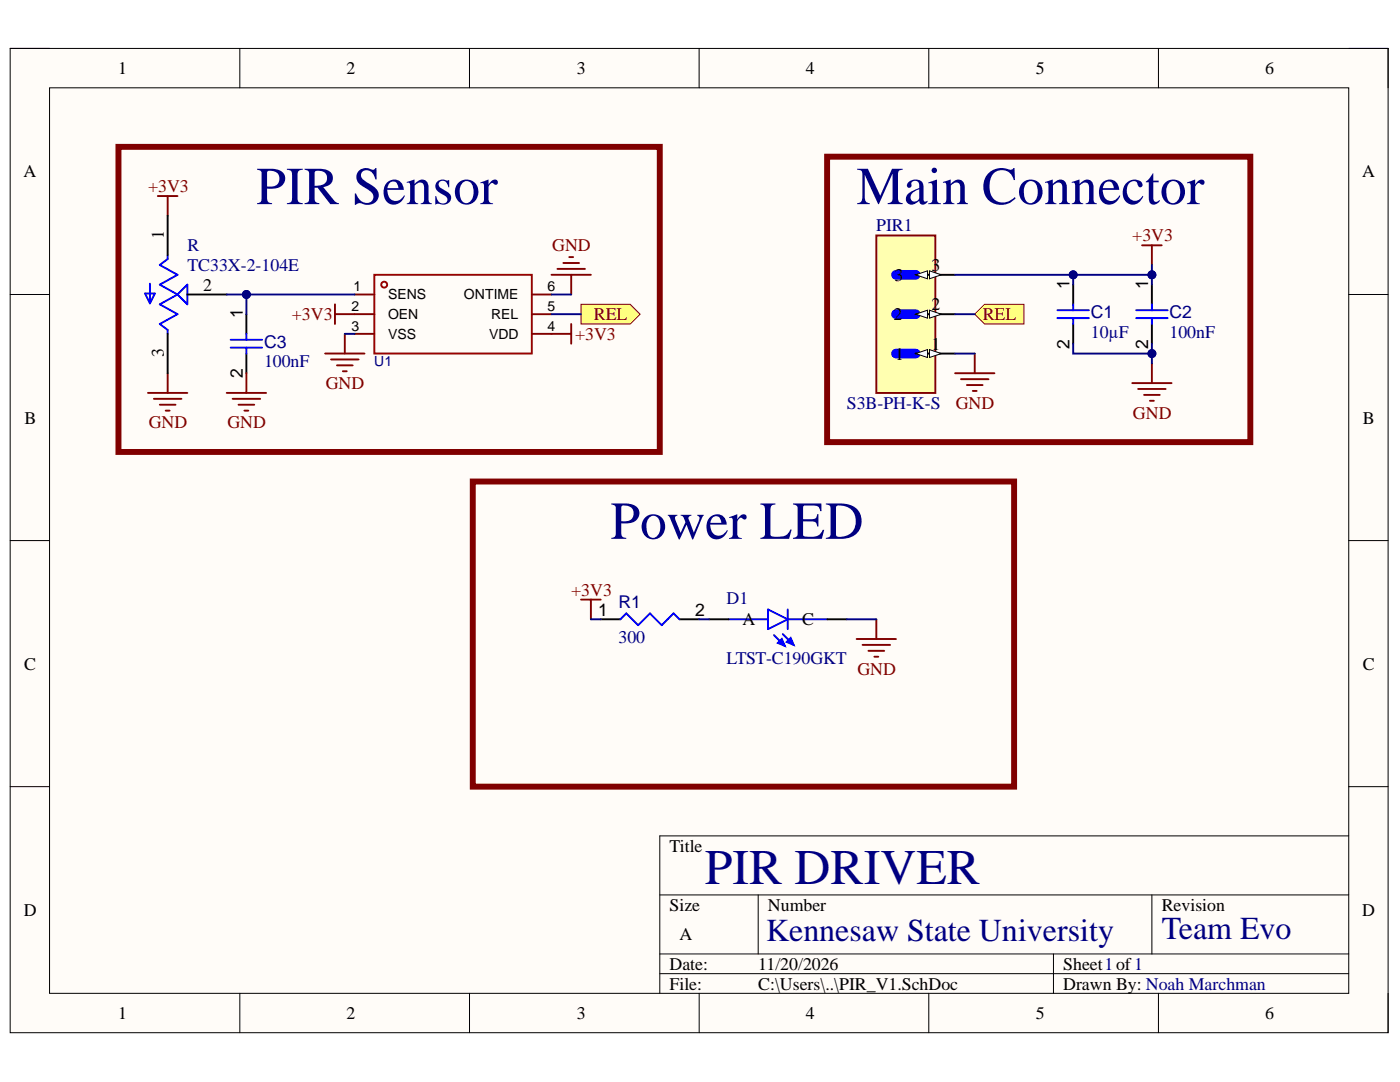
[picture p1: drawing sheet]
<svg xmlns="http://www.w3.org/2000/svg" width="279mm" height="216mm" viewBox="0 0 279 216" stroke-linecap="round" stroke-linejoin="round" font-family="sans-serif">
<path d="M2 9.7h275v196.4h-275z" fill-rule="evenodd" fill="#fffcf8"/>
<path d="M2 9.7h275v196.4h-275z" fill="none" stroke="#000" stroke-width=".2"/>
<path d="M9.9 17.5h259.3v180.7h-259.3z" fill-rule="evenodd" fill="#fffcf8"/>
<g fill="none" stroke="#000" stroke-width=".2">
<path d="M2 9.7h7.9M9.9 17.5h259.3v180.7h-259.3zM47.9 9.7v7.8M93.7 9.7v7.8M139.5 9.7v7.8M185.4 9.7v7.8M231.2 9.7v7.8M269.2 9.7h7.8v7.8M2 58.8h7.9M269.2 58.8h7.8M2 107.9h7.9M269.2 107.9h7.8"/>
<path d="M2 157h7.9M269.2 157h7.8M131.7 178.6h137.5M151.3 178.6v11.8M229.9 178.6v11.8M269.2 166.8h-137.5v31.4M47.9 198.2v7.9M93.7 198.2v7.9M131.7 190.4h137.5M131.7 194.3h137.5M139.5 198.2v7.9M185.4 198.2v7.9"/>
<path d="M210.2 190.4v7.8M231.2 198.2v7.9M277 198.2v7.9"/>
</g>
<g fill="none" stroke="#a00000" stroke-width=".38">
<path d="M74.7 54.8h31.4v15.7h-31.4z"/>
<circle cx="76.7" cy="56.8" r=".59"/>
</g>
<path d="M70.8 58.8h3.9M106.1 58.8h4M70.8 62.7h3.9M70.8 66.6h3.9M106.1 66.6h4M106.1 62.7h4" fill="none" stroke="#800" stroke-width=".38"/>
<path d="M174.9 47h11.8v31.4h-11.8z" fill-rule="evenodd" fill="#ffffb0"/>
<path d="M174.9 47h11.8v31.4h-11.8z" fill="none" stroke="#800000" stroke-width=".38"/>
<path d="M178.8 54.8h3.9M178.8 62.7h3.9M178.8 70.6h3.9" fill="none" stroke="#00f" stroke-width="1.9"/>
<path d="M182.7 54.8h7.9" fill="none" stroke="#000" stroke-width=".38"/>
<path d="M182.7 54.8l2.4-.8v1.6z" fill="#f8fcff"/>
<path d="M182.7 54.8l2.4-.8v1.6z" fill="none" stroke="#000" stroke-width=".2"/>
<path d="M185.5 54l2.4 .8-2.4 .8z" fill="#f8fcff"/>
<path d="M185.5 54l2.4 .8-2.4 .8z" fill="none" stroke="#000" stroke-width=".2"/>
<path d="M182.7 62.7h7.9" fill="none" stroke="#000" stroke-width=".38"/>
<path d="M182.7 62.7l2.4-.8v1.6z" fill="#f8fcff"/>
<path d="M182.7 62.7l2.4-.8v1.6z" fill="none" stroke="#000" stroke-width=".2"/>
<path d="M185.5 61.9l2.4 .8-2.4 .8z" fill="#f8fcff"/>
<path d="M185.5 61.9l2.4 .8-2.4 .8z" fill="none" stroke="#000" stroke-width=".2"/>
<path d="M182.7 70.6h7.9" fill="none" stroke="#000" stroke-width=".38"/>
<path d="M182.7 70.6l2.4-.8v1.5z" fill="#f8fcff"/>
<path d="M182.7 70.6l2.4-.8v1.5z" fill="none" stroke="#000" stroke-width=".2"/>
<path d="M185.5 69.8l2.4 .8-2.4 .7z" fill="#f8fcff"/>
<path d="M185.5 69.8l2.4 .8-2.4 .7z" fill="none" stroke="#000" stroke-width=".2"/>
<path d="M214.2 56.8v3.9M229.9 56.8v3.9M214.2 64.7v3.9M229.9 64.7v3.9" fill="none" stroke="#000" stroke-width=".38"/>
<path d="M211 63.5h6.3M211 61.9h6.3M214.2 60.7v1.2M214.2 63.5v1.2M226.7 63.5h6.3M226.7 61.9h6.3M229.9 60.7v1.2M229.9 63.5v1.2" fill="none" stroke="#00f" stroke-width=".38"/>
<path d="M227.9 48.9h3.9M229.9 48.9v4M226 76.4h7.8M227.1 77.6h5.5M228.3 78.8h3.2M229.5 80h.8M229.9 72.5v3.9" fill="none" stroke="#800000" stroke-width=".38"/>
<path d="M194.5 62.7l2-2h7.9v4h-7.9z" fill-rule="evenodd" fill="#ffff80"/>
<path d="M194.5 62.7l2-2h7.9v4h-7.9z" fill="none" stroke="#800000" stroke-width=".2"/>
<g fill="none" stroke="#800000" stroke-width=".38">
<path d="M110.1 54.8h7.8M111.2 53.7h5.5M112.4 52.5h3.2M113.6 51.3h.8M114 54.8v4M64.9 70.5h7.8M66.1 71.7h5.5M67.2 72.9h3.2M68.4 74.1h.8M68.8 66.6v3.9M110.1 66.6h3.9M114 64.7v3.9"/>
<path d="M190.6 74.5h7.9M191.8 75.7h5.5M193 76.8h3.1M194.1 78h.8M194.5 70.6v3.9"/>
</g>
<path d="M116 60.7h9.8l1.9 2-1.9 2h-9.8z" fill-rule="evenodd" fill="#ffff80"/>
<path d="M116 60.7h9.8l1.9 2-1.9 2h-9.8z" fill="none" stroke="#800000" stroke-width=".2"/>
<g fill="none" stroke="#800000" stroke-width=".38">
<path d="M31.5 39.1h3.9M33.5 39.1v3.9M29.5 78.4h7.9M30.7 79.6h5.5M33.5 74.5v3.9M45.2 78.4h7.9M46.4 79.6h5.5M49.2 74.5v3.9M66.9 60.7v4M66.9 62.7h3.9M31.9 80.8h3.1M33.1 81.9h.8"/>
<path d="M47.6 80.8h3.1M48.8 81.9h.8"/>
</g>
<path d="M33.5 43v7.9M37.4 58.8h7.8M49.2 62.7v3.9M49.2 70.5v4" fill="none" stroke="#000" stroke-width=".38"/>
<g fill="none" stroke="#00f" stroke-width=".38">
<path d="M28.9 58.6h2l-1 1.9zM29.9 56.6v3.9M33.5 50.9v.8l-1.6 1.2 3.5 1.9-3.5 2 3.5 2M35.4 58.8l-3.5 1.9 3.5 2-3.5 2M35.4 58.8l2-2v3.9zM46 69.4h6.3M46 67.8h6.3M49.2 66.6v1.2M49.2 69.4v1.1M145.4 123.6h7.9M153.3 121.6l3.9 2-3.9 1.9zM154.5 126.7l2.1 2.2"/>
<path d="M156.2 126.5l2.2 2.2M157.2 121.6v3.9M157.2 123.6h7.9"/>
</g>
<path d="M23.6 29.3h108.1v60.9h-108.1zM165.1 31.3h84.4v56.9h-84.4zM94.4 96.1h108v60.9h-108z" fill="none" stroke="#800000" stroke-width="1.2"/>
<path d="M156 127.5l.6 1.4-1.4-.6z" fill="#00f"/>
<path d="M156 127.5l.6 1.4-1.4-.6z" fill="none" stroke="#00f" stroke-width=".38"/>
<path d="M157 128.1l.8-.8 .6 1.4z" fill="#00f"/>
<path d="M123.8 123.6l1.2-1.2 2.4 2.4 2.3-2.4 2.4 2.4 2.3-2.4 1.2 1.2M157 128.1l.8-.8 .6 1.4z" fill="none" stroke="#00f" stroke-width=".38"/>
<path d="M119.9 123.6h3.9M135.6 123.6h3.9M141.5 123.6h3.9M165.1 123.6h3.9" fill="none" stroke="#000" stroke-width=".38"/>
<path d="M171 127.5h7.8M172.1 128.7h5.5M173.3 129.9h3.2M174.5 131h.8M174.9 123.6v3.9" fill="none" stroke="#800000" stroke-width=".38"/>
<path d="M214.2 68.6v2h15.7v-2" fill="none" stroke="#000080" stroke-width=".38"/>
<circle cx="229.9" cy="70.5" r=".79" fill="#000080"/>
<circle cx="229.9" cy="70.5" r=".79" fill="none" stroke="#000080" stroke-width=".2"/>
<path d="M214.2 54.8v2" fill="none" stroke="#000080" stroke-width=".38"/>
<circle cx="214.2" cy="54.8" r=".79" fill="#000080"/>
<circle cx="214.2" cy="54.8" r=".79" fill="none" stroke="#000080" stroke-width=".2"/>
<path d="M229.9 70.6v1.9" fill="none" stroke="#000080" stroke-width=".38"/>
<circle cx="229.9" cy="70.5" r=".79" fill="#000080"/>
<circle cx="229.9" cy="70.5" r=".79" fill="none" stroke="#000080" stroke-width=".2"/>
<path d="M190.6 54.8h39.3v2" fill="none" stroke="#000080" stroke-width=".38"/>
<circle cx="229.9" cy="54.8" r=".79" fill="#000080"/>
<circle cx="229.9" cy="54.8" r=".79" fill="none" stroke="#000080" stroke-width=".2"/>
<circle cx="214.2" cy="54.8" r=".79" fill="#000080"/>
<circle cx="214.2" cy="54.8" r=".79" fill="none" stroke="#000080" stroke-width=".2"/>
<path d="M229.9 52.9v1.9" fill="none" stroke="#000080" stroke-width=".38"/>
<circle cx="229.9" cy="54.8" r=".79" fill="#000080"/>
<circle cx="229.9" cy="54.8" r=".79" fill="none" stroke="#000080" stroke-width=".2"/>
<path d="M45.2 58.8h25.6M110.1 58.8h3.9M68.8 66.6h2M110.1 62.7h5.9M190.6 62.7h3.9M190.6 70.6h3.9" fill="none" stroke="#000080" stroke-width=".38"/>
<circle cx="49.2" cy="58.8" r=".79" fill="#000080"/>
<circle cx="49.2" cy="58.8" r=".79" fill="none" stroke="#000080" stroke-width=".2"/>
<path d="M49.2 58.8v3.9" fill="none" stroke="#000080" stroke-width=".38"/>
<circle cx="49.2" cy="58.8" r=".79" fill="#000080"/>
<circle cx="49.2" cy="58.8" r=".79" fill="none" stroke="#000080" stroke-width=".2"/>
<path d="M117.9 123.6h2M139.5 123.6h2M169 123.6h5.9" fill="none" stroke="#000080" stroke-width=".38"/>
<path d="M116 119.6h3.9M117.9 119.6v4" fill="none" stroke="#800000" stroke-width=".38"/>
<g font-size="10.7" fill="#000080">
<text x="51.1" y="40.7">PIR Sensor</text>
<text x="170.9" y="40.7">Main Connector</text>
<text x="121.8" y="107.5">Power LED</text>
</g>
<text font-size="9.9" fill="#000080" x="140.7" y="176.4">PIR DRIVER</text>
<text font-size="9.5" x="32.5" y="72.2">PIR03</text>
<g font-size="6.4" fill="#000080">
<text x="152.9" y="187.8">Kennesaw State University</text>
<text x="231.9" y="187.4">Team Evo</text>
</g>
<g font-size="3.6">
<text x="23.6" y="14.8">1</text>
<text x="69.2" y="14.8">2</text>
<text x="115.1" y="14.8">3</text>
<text x="160.8" y="14.8">4</text>
<text x="206.7" y="14.8">5</text>
<text x="252.5" y="14.8">6</text>
<text x="4.7" y="35.4">A</text>
<text x="271.8" y="35.4">A</text>
<text x="32.7" y="47.8" transform="rotate(-90 32.7 47.8)">1</text>
<text x="40.5" y="58">2</text>
<text x="178.5" y="56">3</text>
<text x="185.9" y="54.1">3</text>
<text x="178.3" y="63.9">2</text>
<text x="185.9" y="61.9">2</text>
<text x="32.7" y="71.2" transform="rotate(-90 32.7 71.2)">3</text>
<text x="178.6" y="71.7">1</text>
<text x="185.9" y="69.8">1</text>
<text x="4.9" y="84.5">B</text>
<text x="272" y="84.5">B</text>
<text x="148.2" y="124.8">A</text>
<text x="160.1" y="124.8">C</text>
<text x="4.8" y="133.6">C</text>
<text x="272" y="133.6">C</text>
<text x="133.6" y="170">Title</text>
<text x="4.7" y="182.7">D</text>
<text x="133.6" y="181.7">Size</text>
<text x="153.3" y="181.7">Number</text>
<text x="231.9" y="181.7">Revision</text>
<text x="271.9" y="182.7">D</text>
<text x="135.6" y="187.6">A</text>
<text x="133.6" y="193.5">Date:</text>
<text x="133.6" y="197.4">File:</text>
<text x="151.3" y="193.5">11/20/2026</text>
<text x="151.3" y="197.4">C:\Users\..\PIR_V1.SchDoc</text>
<text x="212.2" y="193.5">Sheet1of1</text>
<text x="212.2" y="197.4">Drawn By: Noah Marchman</text>
<text x="23.6" y="203.3">1</text>
<text x="69.2" y="203.3">2</text>
<text x="115.1" y="203.3">3</text>
<text x="160.8" y="203.3">4</text>
<text x="206.7" y="203.3">5</text>
<text x="252.5" y="203.3">6</text>
</g>
<g font-size="3.6" fill="#800000">
<text x="29.6" y="38.4">+3V3</text>
<text x="110.2" y="50.1">GND</text>
<text x="226" y="48.2">+3V3</text>
<text x="58.3" y="63.9">+3V3</text>
<text x="118.5" y="63.9">REL</text>
<text x="196.1" y="63.9">REL</text>
<text x="114.8" y="67.8">+3V3</text>
<text x="65" y="77.6">GND</text>
<text x="190.7" y="81.6">GND</text>
<text x="226.1" y="83.5">GND</text>
<text x="29.7" y="85.5">GND</text>
<text x="45.4" y="85.5">GND</text>
<text x="114" y="118.9">+3V3</text>
<text x="171.1" y="134.6">GND</text>
</g>
<g font-size="3.6" fill="#000080">
<text x="174.9" y="46.2">PIR1</text>
<text x="37.4" y="50.1">R</text>
<text x="37.4" y="54.1">TC33X-2-104E</text>
<text x="217.7" y="67.4">10µF</text>
<text x="233.4" y="67.4">100nF</text>
<text x="52.7" y="73.3">100nF</text>
<text x="169" y="81.6">S3B-PH-K-S</text>
<text x="145" y="120.5">D1</text>
<text x="123.4" y="128.3">300</text>
<text x="145" y="132.4">LTST-C190GKT</text>
</g>
<g font-size="3.5">
<text x="213.4" y="57.6" transform="rotate(-90 213.4 57.6)">1</text>
<text x="229.2" y="57.6" transform="rotate(-90 229.2 57.6)">1</text>
<text x="48.4" y="63.5" transform="rotate(-90 48.4 63.5)">1</text>
<text x="213.4" y="69.6" transform="rotate(-90 213.4 69.6)">2</text>
<text x="229.2" y="69.6" transform="rotate(-90 229.2 69.6)">2</text>
<text x="48.4" y="75.5" transform="rotate(-90 48.4 75.5)">2</text>
<text x="119.4" y="122.8">1</text>
<text x="138.8" y="122.8">2</text>
</g>
<g font-size="3.5" fill="#000080">
<text x="217.7" y="63.5">C1</text>
<text x="233.4" y="63.5">C2</text>
<text x="52.7" y="69.4">C3</text>
<text x="123.4" y="121.3">R1</text>
</g>
<g font-size="2.8">
<text x="70.5" y="58.2">1</text>
<text x="77.5" y="59.7">SENS</text>
<text x="92.6" y="59.7">ONTIME</text>
<text x="109.3" y="58.2">6</text>
<text x="70.1" y="62.1">2</text>
<text x="77.5" y="63.7">OEN</text>
<text x="98" y="63.7">REL</text>
<text x="109.3" y="62.1">5</text>
<text x="70.1" y="66">3</text>
<text x="77.5" y="67.6">VSS</text>
<text x="97.6" y="67.6">VDD</text>
<text x="109.3" y="66">4</text>
</g>
<text font-size="2.8" fill="#000080" x="74.7" y="73.1">U1</text>
</svg>
